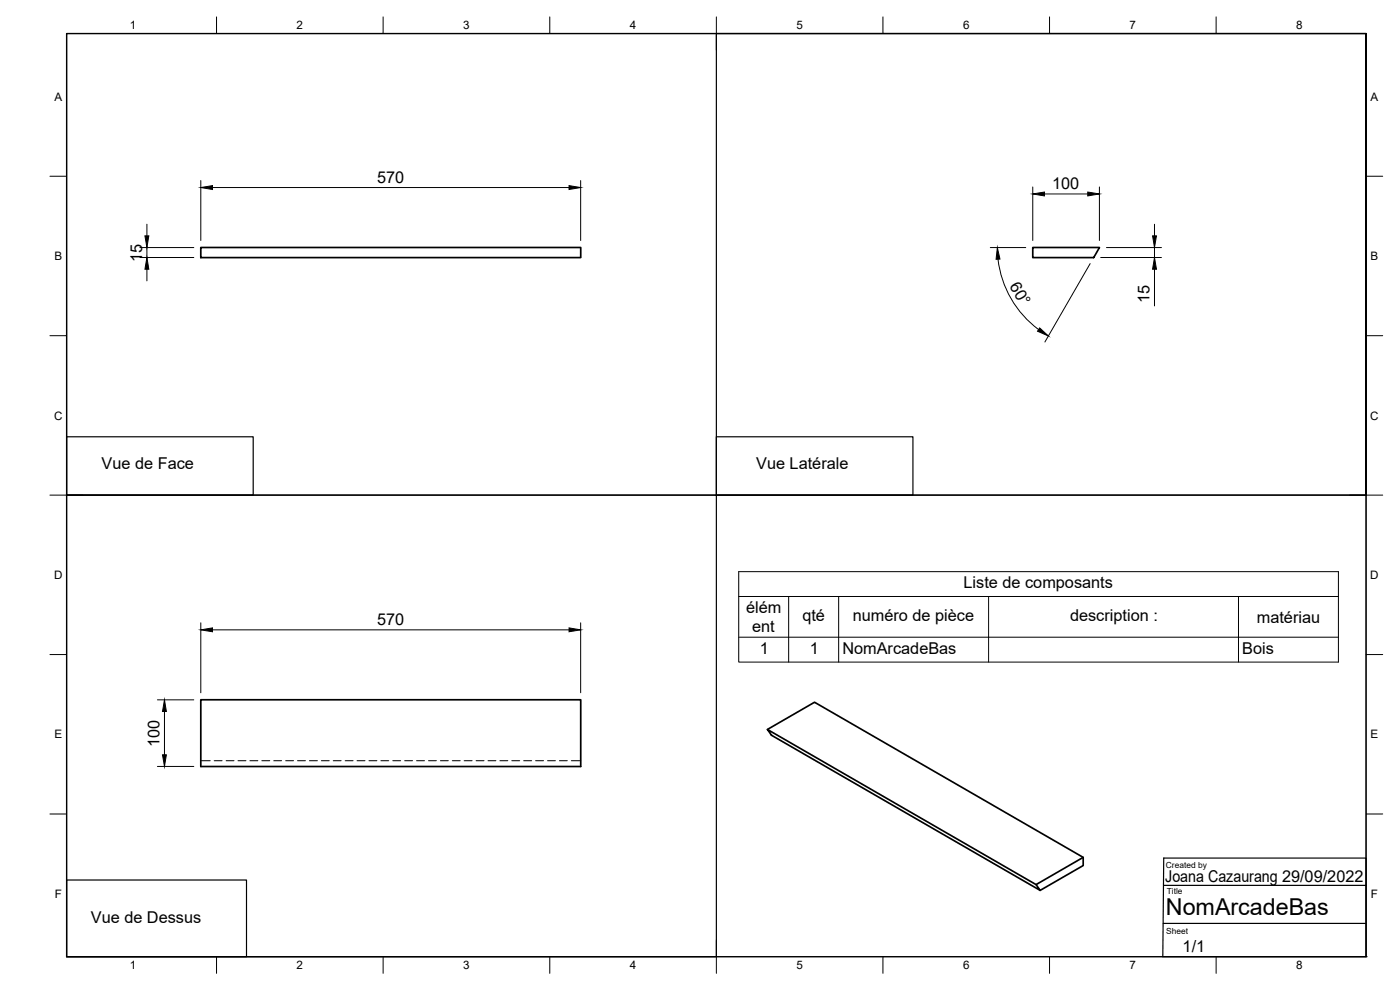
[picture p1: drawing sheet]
<svg xmlns="http://www.w3.org/2000/svg" width="420mm" height="297mm" viewBox="0 0 420 297" stroke-linecap="round" stroke-linejoin="round" font-family="sans-serif">
<!-- layer: Visible -->
<path d="M60.3 74.3h114v3h-114zM309.9 74.3h20.1l-1.8 3h-18.3zM60.3 210h114v20h-114zM230.3 218.9l80.6 46.5 1.3 1.8-80.7-46.6zM230.3 218.9l14.2-8.2 80.6 46.5v2.5l-12.9 7.5M325.1 257.2l-14.2 8.2" fill="none" stroke="#000" stroke-width=".51"/>
<!-- layer: Hidden -->
<g fill="none" stroke="#000" stroke-width=".3">
<path d="M60.3 228.2h2.8M64.3 228.2h2.4M67.9 228.2h2.3M71.4 228.2h2.4M75 228.2h2.4M78.6 228.2h2.4M82.1 228.2h2.4M85.7 228.2h2.4M89.3 228.2h2.4M92.9 228.2h2.3M96.4 228.2h2.4M100 228.2h2.4"/>
<path d="M103.6 228.2h2.4M107.1 228.2h2.4M110.7 228.2h2.4M114.3 228.2h2.4M117.9 228.2h2.3M121.4 228.2h2.4M125 228.2h2.4M128.6 228.2h2.4M132.2 228.2h2.3M135.7 228.2h2.4M139.3 228.2h2.4M142.9 228.2h2.4"/>
<path d="M146.5 228.2h2.3M150 228.2h2.4M153.6 228.2h2.4M157.2 228.2h2.4M160.7 228.2h2.4M164.3 228.2h2.4M167.9 228.2h2.4M171.4 228.2h2.9"/>
</g>
<!-- layer: Border -->
<g fill="none" stroke="#000" stroke-width=".3">
<path d="M20 10.1h390v276.9h-390zM65 5.1v5M115 5.1v5M165 5.1v5M215 5.1v10M265 5.1v5M315 5.1v5M365 5.1v5M15 52.9h5M410 52.9h5M15 100.7h5M410 100.7h5"/>
<path d="M15 148.6h10M405 148.6h10M15 196.4h5M410 196.4h5M15 244.2h5M410 244.2h5M65 287v5M115 287v5M165 287v5M215 282.1v9.9M265 287v5M315 287v5"/>
<path d="M365 287v5"/>
</g>
<!-- layer: TitleBlock -->
<path d="M349.2 257.5h60.8v29.5h-61l.2-29.5M349.1 277.1h60.9M349.3 265.6h60.8" fill="none" stroke="#000" stroke-width=".36"/>
<circle cx="410" cy="287" r=".18" fill="#000"/>
<!-- layer: FD_Dimensions -->
<g fill="none" stroke="#000" stroke-width=".3">
<path d="M60.3 54.2v18M63.8 56.3h107M174.3 54.2v18M309.9 56.1v16.1M313.5 58.2h13M329.9 56.1v16.1M42 77.3h16.2M42 74.3h16.2M44.1 67.3v3.5M44.1 74.3v3M297.2 74.3h10.6M299.5 77.8a30.6 30.6 0 0 0 12.2 21.1"/>
<path d="M327.2 79.1l-13.6 23.5M330.3 77.3h18.3M332.1 74.3h16.5M346.5 67.3v3.5M346.5 74.3v3M44.1 80.8v3.5M346.5 80.8v11M60.3 186.9v21M63.8 189h107M174.3 186.9v21M47.2 210h11M49.4 213.5v13"/>
<path d="M47.2 230h11"/>
</g>
<g fill="#000" stroke="#000" stroke-width=".3">
<path d="M60.3 56.3l3.5-.6v1.2zM170.8 55.7l3.5 .6-3.5 .6zM309.9 58.2l3.6-.6v1.2zM326.5 57.6l3.4 .6-3.4 .6zM43.5 70.8h1.2l-.6 3.5zM299.3 74.3l.8 3.4-1.2 .1zM345.9 70.8h1.2l-.6 3.5zM44.1 77.3l.6 3.5h-1.2zM312 98.4l2.6 2.4-3.2-1.4zM346.5 77.3l.6 3.5h-1.2zM60.3 189l3.5-.6v1.2zM170.8 188.4l3.5 .6-3.5 .6z"/>
<path d="M49.4 210l.5 3.5h-1.1zM48.8 226.5h1.1l-.5 3.5z"/>
</g>
<!-- layer: Sketch1 -->
<path d="M20 10.1v138.5h390v-138.5h-390h390v276.9h-390zM215 10.1h195v138.5h-195zM20 131h56v17.6h-56zM215 131h59v17.6h-59zM20 148.6h195v138.4h-195zM20 264h54v23h-54z" fill="none" stroke="#000" stroke-width=".36"/>
<!-- layer: Parts Lists -->
<path d="M221.7 171.5h180v27.2h-180zM221.7 179h180M236.7 179v19.7M251.7 179v19.7M296.7 179v19.7M371.7 179v19.7M221.7 191.2h180" fill="none" stroke="#000" stroke-width=".3"/>
<text font-size="7" x="349.9" y="274.7">NomArcadeBas</text>
<g font-size="4.9">
<text x="113.2" y="54.8">570</text>
<text x="315.7" y="56.7">100</text>
<text x="42.6" y="78.7" transform="rotate(-90 42.6 78.7)">15</text>
<text x="302.9" y="85.7" transform="rotate(60 302.9 85.7)">60°</text>
<text x="345" y="90.9" transform="rotate(-90 345 90.9)">15</text>
<text x="30.5" y="140.7">Vue de Face</text>
<text x="226.9" y="140.7">Vue Latérale</text>
<text x="289.2" y="176.5">Liste de composants</text>
<text x="224" y="183.9">élém</text>
<text x="113.2" y="187.5">570</text>
<text x="225.7" y="189.7">ent</text>
<text x="240.8" y="186.4">qté</text>
<text x="255.9" y="186.4">numéro de pièce</text>
<text x="321.1" y="186.4">description :</text>
<text x="377.2" y="186.8">matériau</text>
<text x="228" y="196.1">1</text>
<text x="243" y="196.1">1</text>
<text x="252.8" y="196.2">NomArcadeBas</text>
<text x="372.8" y="196.2">Bois</text>
<text x="47.9" y="224.2" transform="rotate(-90 47.9 224.2)">100</text>
<text x="349.7" y="264.6">Joana Cazaurang 29/09/2022</text>
<text x="27.3" y="277">Vue de Dessus</text>
<text x="354.9" y="285.6">1/1</text>
</g>
<g font-size="3.5">
<text x="39" y="8.8">1</text>
<text x="89" y="8.8">2</text>
<text x="139" y="8.8">3</text>
<text x="189" y="8.8">4</text>
<text x="239" y="8.8">5</text>
<text x="289" y="8.8">6</text>
<text x="339" y="8.8">7</text>
<text x="389" y="8.8">8</text>
<text x="16.3" y="30.2">A</text>
<text x="411.3" y="30.2">A</text>
<text x="16.3" y="78">B</text>
<text x="411.3" y="78">B</text>
<text x="16.2" y="125.9">C</text>
<text x="411.2" y="125.9">C</text>
<text x="16.2" y="173.7">D</text>
<text x="411.2" y="173.7">D</text>
<text x="16.3" y="221.6">E</text>
<text x="411.3" y="221.6">E</text>
<text x="16.4" y="269.4">F</text>
<text x="411.4" y="269.4">F</text>
<text x="39" y="290.8">1</text>
<text x="89" y="290.8">2</text>
<text x="139" y="290.8">3</text>
<text x="189" y="290.8">4</text>
<text x="239" y="290.8">5</text>
<text x="289" y="290.8">6</text>
<text x="339" y="290.8">7</text>
<text x="389" y="290.8">8</text>
</g>
<g font-size="2.5">
<text x="349.9" y="260.3">Created by</text>
<text x="350.2" y="268.3">Title</text>
<text x="350" y="280.1">Sheet</text>
</g>
</svg>
